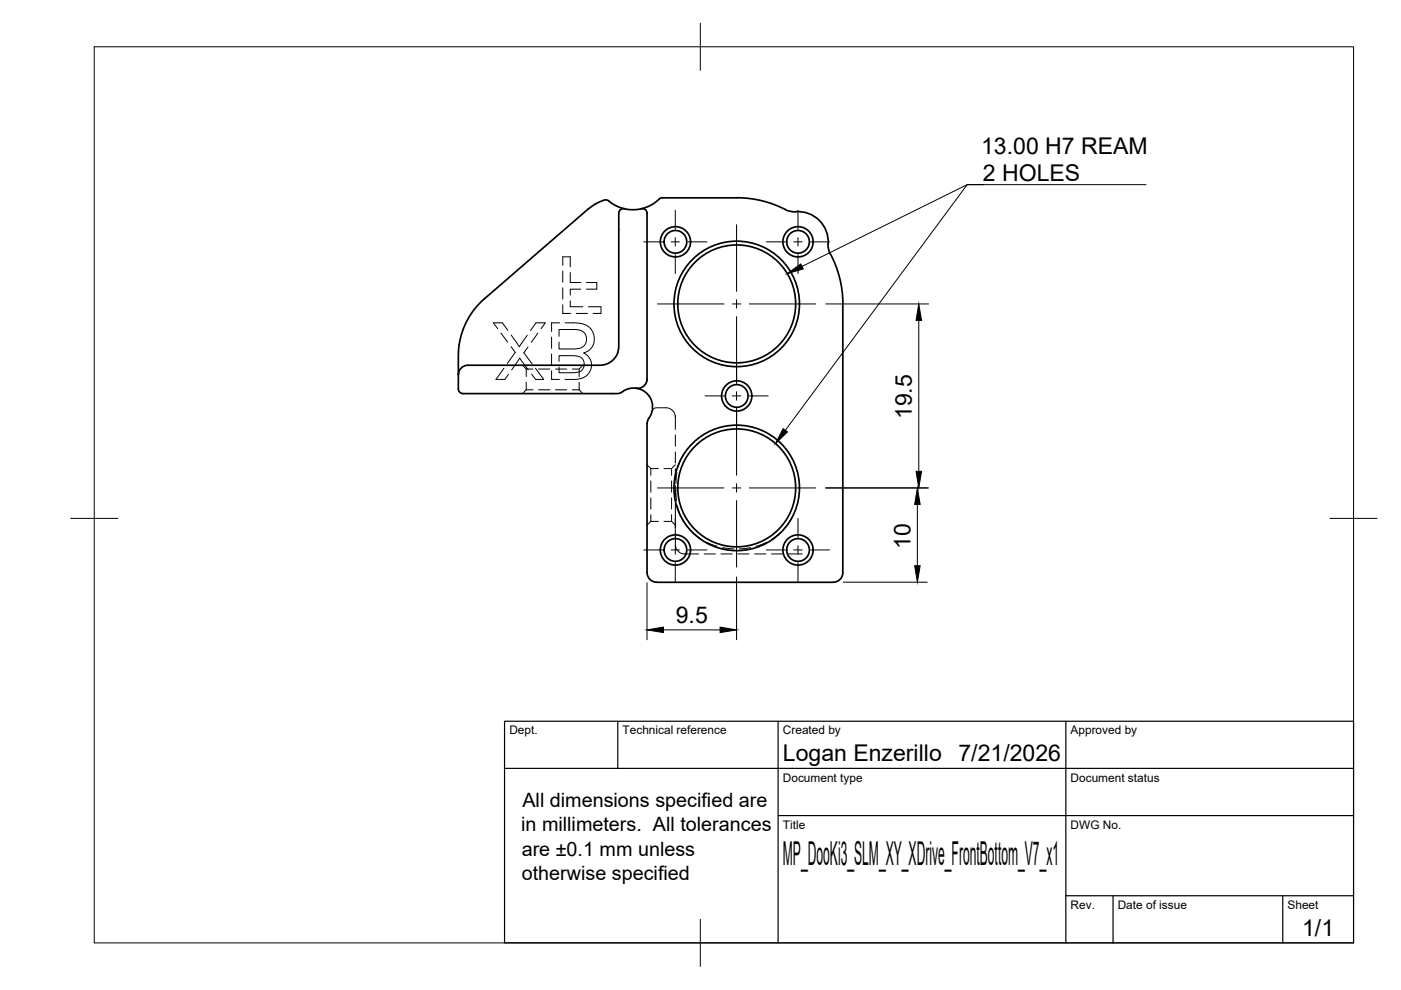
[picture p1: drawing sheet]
<svg xmlns="http://www.w3.org/2000/svg" width="297mm" height="210mm" viewBox="0 0 297 210" stroke-linecap="round" stroke-linejoin="round" font-family="sans-serif">
<!-- layer: Hidden -->
<g fill="none" stroke="#000" stroke-width=".21">
<path d="M119.3 56.3v-1.8h1.6v2.1M119.3 57.5v2.4M120.9 57.8v2.1h2.2M124.3 59.9h2.2v1.4h-2.2M105.5 69.7l-.9-1.3h1.9l1.2 1.7M106.2 70.6l1.4 1.9M106.8 78.1l-1.6 2.3h1.8l.8-1M108.4 73.5l.8 1.2-1.7 2.4M108.4 71l1.7 2.5 1.7-2.4M110.8 77.4l.8 .8M111.6 78.2h1.4M111.6 78.2v1.7"/>
<path d="M112 73.6l-.9 1.2 1.7 2.3M112 78.4l-1.8-2.5-1.7 2.5M113.5 78.1l1.8 2.3h-1.7l-.9-1.1M114 70.6l-1.4 2M114.2 78.2h2.4M114.7 69.7l.9-1.3h-2l-1.1 1.7M116.9 78.6v1.8h1.7M116.9 71.5v2.4M116.9 75v2.4M117.8 78.2h2.4M118.5 76.6v-1.2l3.6 .1a1.77 1.77 0 0 1 1.7 1.4 1.77 1.77 0 0 1-1 2l-1.1 .1h-3.2v-1.2M118.5 71.3v-1.4h3.6l1 .1 .7 .5 .4 .5 .2 1.2-.3 .8a2.68 2.68 0 0 1-2.8 1h-2.8v-1.5"/>
<path d="M118.6 68.4h-1.7v1.9M119.3 64.6v1.9h1.7M119.3 61v2.4M119.8 68.4l2.7 .1 1.8 .5 1.1 .9 .5 1 .1 1-.1 1.1-.5 .7-.7 .7-1 .4 1.1 .8 .6 1.2-.1 1.4-.6 1.1-.7 .6-1.3 .5h-2.9M120.9 63.8v1.2h2.7M121.3 78.2h1.5M122.2 66.5h2.4M123.1 61.3h-2.2v1.3M123.6 77.4l-.8 .8v1.7M124.8 65h2.6v1.5h-1.6M111.6 82.6h1.4M111.6 81v1.6"/>
<path d="M111.6 82.6l-.8 .9M114.2 82.6h2.4M117.8 82.6h2.4M121.3 82.6h1.5M122.8 81v1.6M122.8 82.6l.8 .9M137.2 98.5l.8 .8M137.4 83.7h.1M138 99.3v1.5M138 99.3h1.6M138.2 87.2l.3-.5 .4-.2h2.3a2 2 0 0 1 2 1.9M140.8 99.3h1.6"/>
<path d="M142.4 99.3v1.5M143.2 88.1v3M143.2 92.2v2.4M143.2 95.8v2.4M143.2 99.4v2.4M143.2 98.5l-.8 .8M145.2 96l-.9 1.6-.5 1.4M138 102v2.4M138 105.6v2.3M138 109.1v1.4M138 110.5h1.6M138 110.5l-.8 .9"/>
<path d="M140.8 110.5h1.6M142.4 109.1v1.4M142.4 105.6v2.3M142.4 102v2.4M142.4 110.5l.8 .9M143.2 113v1.9a2.12 2.12 0 0 0 2 2.5h2.9M143.2 106.5v5.4M143.2 102.9v2.4M143.3 103.8l.1 2.3M143.5 100.2l-.2 2.3M143.6 107.3l.8 2.4 1.7 2.4M146.9 112.9l1.9 1.5"/>
<path d="M149.3 117.4h2.4M149.8 115l2.3 .8M152.9 117.4h2.3M153.2 116.1l2.4 .3M156.4 117.4h2.4M159.1 116.1l-2.3 .3M160 117.4h2.4M162.5 115l-2.2 .8M163.6 117.4h2.4M165.4 113l-1.8 1.4M167.2 117.4h2.9M168.1 109.4l-1.8 2.7"/>
</g>
<!-- layer: Visible -->
<g fill="none" stroke="#000" stroke-width=".36">
<path d="M124.6 44.4l-21.9 18.9a16 16 0 0 0-5.4 9.9M126.2 43.3l-1.5 1.1M128.1 42.4l-1.9 .9M128.1 42.4l.8 .1 1.4 1 1.9 .7 1.5 .3 2.3-.2M131.2 45.2l-.1 28.7a4 4 0 0 1-3.9 3.5h-27.1a2.85 2.85 0 0 0-2.6 1l-.3 1M132.4 44.3a1.01 1.01 0 0 0-1.2 .9M136 44.3a1.01 1.01 0 0 1 1.2 .9M137.2 45.2v35.6M139.7 42.2l-1.7 1.3-2 .8M139.8 42.2l.7-.3h15.7a24 24 0 0 1 11.2 2.9l.4 .1a7 7 0 0 1 6.4 2.3l.7 1.2 .5 1.2 .2 2.1M175.6 51.7v.9l.4 1.3M176.1 53.8a22.5 22.5 0 0 1 2.6 10.6"/>
<path d="M97.3 73.2l-.1 1.8v7.5M178.7 64.4v57a2.04 2.04 0 0 1-2 2.1l-37.5-.1a2.04 2.04 0 0 1-2-2v-31.6l.4-1.2M134.9 82.3a5.9 5.9 0 0 0-3.3 1l-.6 .2h-31.3a3.5 3.5 0 0 1-2.2-.3l-.3-.8M134.9 82.3l1 .3 1.2 .8a4.1 4.1 0 0 1 .5 5.3M137.1 80.8l-.2 .6-.5 .5-.7 .4h-.8"/>
<circle cx="143.2" cy="51.3" r="3.2"/>
<circle cx="143.2" cy="51.3" r="2.4"/>
<circle cx="169.2" cy="51.3" r="3.2"/>
<circle cx="169.2" cy="51.3" r="2.4"/>
<circle cx="156.2" cy="64.4" r="13.3"/>
<circle cx="156.2" cy="64.4" r="12.5"/>
<circle cx="156.2" cy="84" r="3.2"/>
<circle cx="156.2" cy="84" r="2.4"/>
<circle cx="143.2" cy="116.6" r="3.2"/>
<circle cx="143.2" cy="116.6" r="2.4"/>
<circle cx="156.2" cy="103.4" r="13.3"/>
<circle cx="156.2" cy="103.4" r="12.5"/>
<circle cx="169.2" cy="116.6" r="3.2"/>
<circle cx="169.2" cy="116.6" r="2.4"/>
</g>
<!-- layer: BORDER -->
<path d="M20 9.9h267v190h-267zM148.5 4.9v10M15 109.9h10M282 109.9h10M148.5 194.9v10" fill="none" stroke="#000" stroke-width=".21"/>
<!-- layer: TITLEBLOCK -->
<path d="M107 152.9h180v47h-180zM131 152.9v10M165 152.9v47M226 152.9v47M107 162.9h180M165 172.9h122M226 189.9h61M236 189.9v10M272 189.9v10" fill="none" stroke="#000" stroke-width=".25"/>
<!-- layer: Smart Centers -->
<g fill="none" stroke="#000" stroke-width=".21">
<path d="M136.5 51.3h4M142.3 51.3h1.8M143.2 44.6v4M143.2 50.4v1.8M143.2 54v4M145.9 51.3h4M156.2 47.6v14.2M162.5 51.3h4M168.3 51.3h1.8M169.2 44.6v4M169.2 50.4v1.8M169.2 54v4"/>
<path d="M171.9 51.3h4M139.4 64.4h14.1M155.3 64.4h1.8M156.2 63.6v1.7M156.2 67.1v14.2M158.9 64.4h14.1M149.5 83.9h4M155.3 83.9h1.8M156.2 83.1v1.8M156.2 86.6v14.2M158.9 83.9h4M136.5 116.6h4"/>
<path d="M139.4 103.5h14.1M142.3 116.6h1.8M143.2 109.9v4M143.2 115.7v1.8M143.2 119.3v4M145.9 116.6h4M155.3 103.5h1.8M156.2 102.5v1.8M156.2 106.1v14.1M158.9 103.5h14.1M162.5 116.6h4M168.3 116.6h1.8"/>
<path d="M169.2 109.9v4M169.2 115.7v1.8M169.2 119.3v4M171.9 116.6h4"/>
</g>
<!-- layer: FD_Dimensions -->
<path d="M175.1 64.4h21.8M194.8 67.9v32M175.1 103.5h21.8M194.5 106.9v13M137.2 123.5v12.2M140.7 133.6h12M156.2 122.3v13.4M178.8 123.4h17.8" fill="none" stroke="#000" stroke-width=".21"/>
<path d="M194.8 64.4l.6 3.5h-1.2zM194.2 99.9h1.2l-.6 3.6zM193.9 119.9h1.2l-.6 3.5zM194.5 103.5l.6 3.4h-1.2zM137.2 133.6l3.5-.6v1.1zM152.7 133l3.5 .6-3.5 .5z" fill="#000" stroke="#000" stroke-width=".21"/>
<!-- layer: Leaders -->
<path d="M166.9 58l2.9-2 .5 1zM166 90.9l1 .7-2.6 2.5z" fill="#000" stroke="#000" stroke-width=".21"/>
<path d="M208.6 39.2h-3.5l-38.6 52M243 39.2h-37.9l-35 17.3" fill="none" stroke="#000" stroke-width=".21"/>
<text font-size="7" x="166" y="183.4">MP_DooKi3_SLM_XY_XDrive_FrontBottom_V7_x1</text>
<g font-size="4.9">
<text x="208" y="32.5">13.00 H7 REAM</text>
<text x="208.4" y="38.5">2 HOLES</text>
<text x="193.3" y="88.9" transform="rotate(-90 193.3 88.9)">19.5</text>
<text x="193" y="116.3" transform="rotate(-90 193 116.3)">10</text>
<text x="143.3" y="132.1">9.5</text>
<text x="166" y="161.4">Logan Enzerillo</text>
<text x="203.2" y="161.4">7/21/2026</text>
<text x="276.1" y="198.6">1/1</text>
</g>
<g font-size="4.2">
<text x="110.8" y="171">All dimensions specified are</text>
<text x="110.5" y="176.2">in millimeters. All tolerances</text>
<text x="110.6" y="181.4">are ±0.1 mm unless</text>
<text x="110.6" y="186.6">otherwise specified</text>
</g>
<g font-size="2.5">
<text x="108" y="155.7">Dept.</text>
<text x="132" y="155.7">Technical reference</text>
<text x="166" y="155.7">Created by</text>
<text x="227" y="155.7">Approved by</text>
<text x="166" y="165.7">Document type</text>
<text x="227" y="165.7">Document status</text>
<text x="166" y="175.7">Title</text>
<text x="227" y="175.7">DWG No.</text>
<text x="227" y="192.7">Rev.</text>
<text x="237" y="192.7">Date of issue</text>
<text x="273" y="192.7">Sheet</text>
</g>
</svg>
